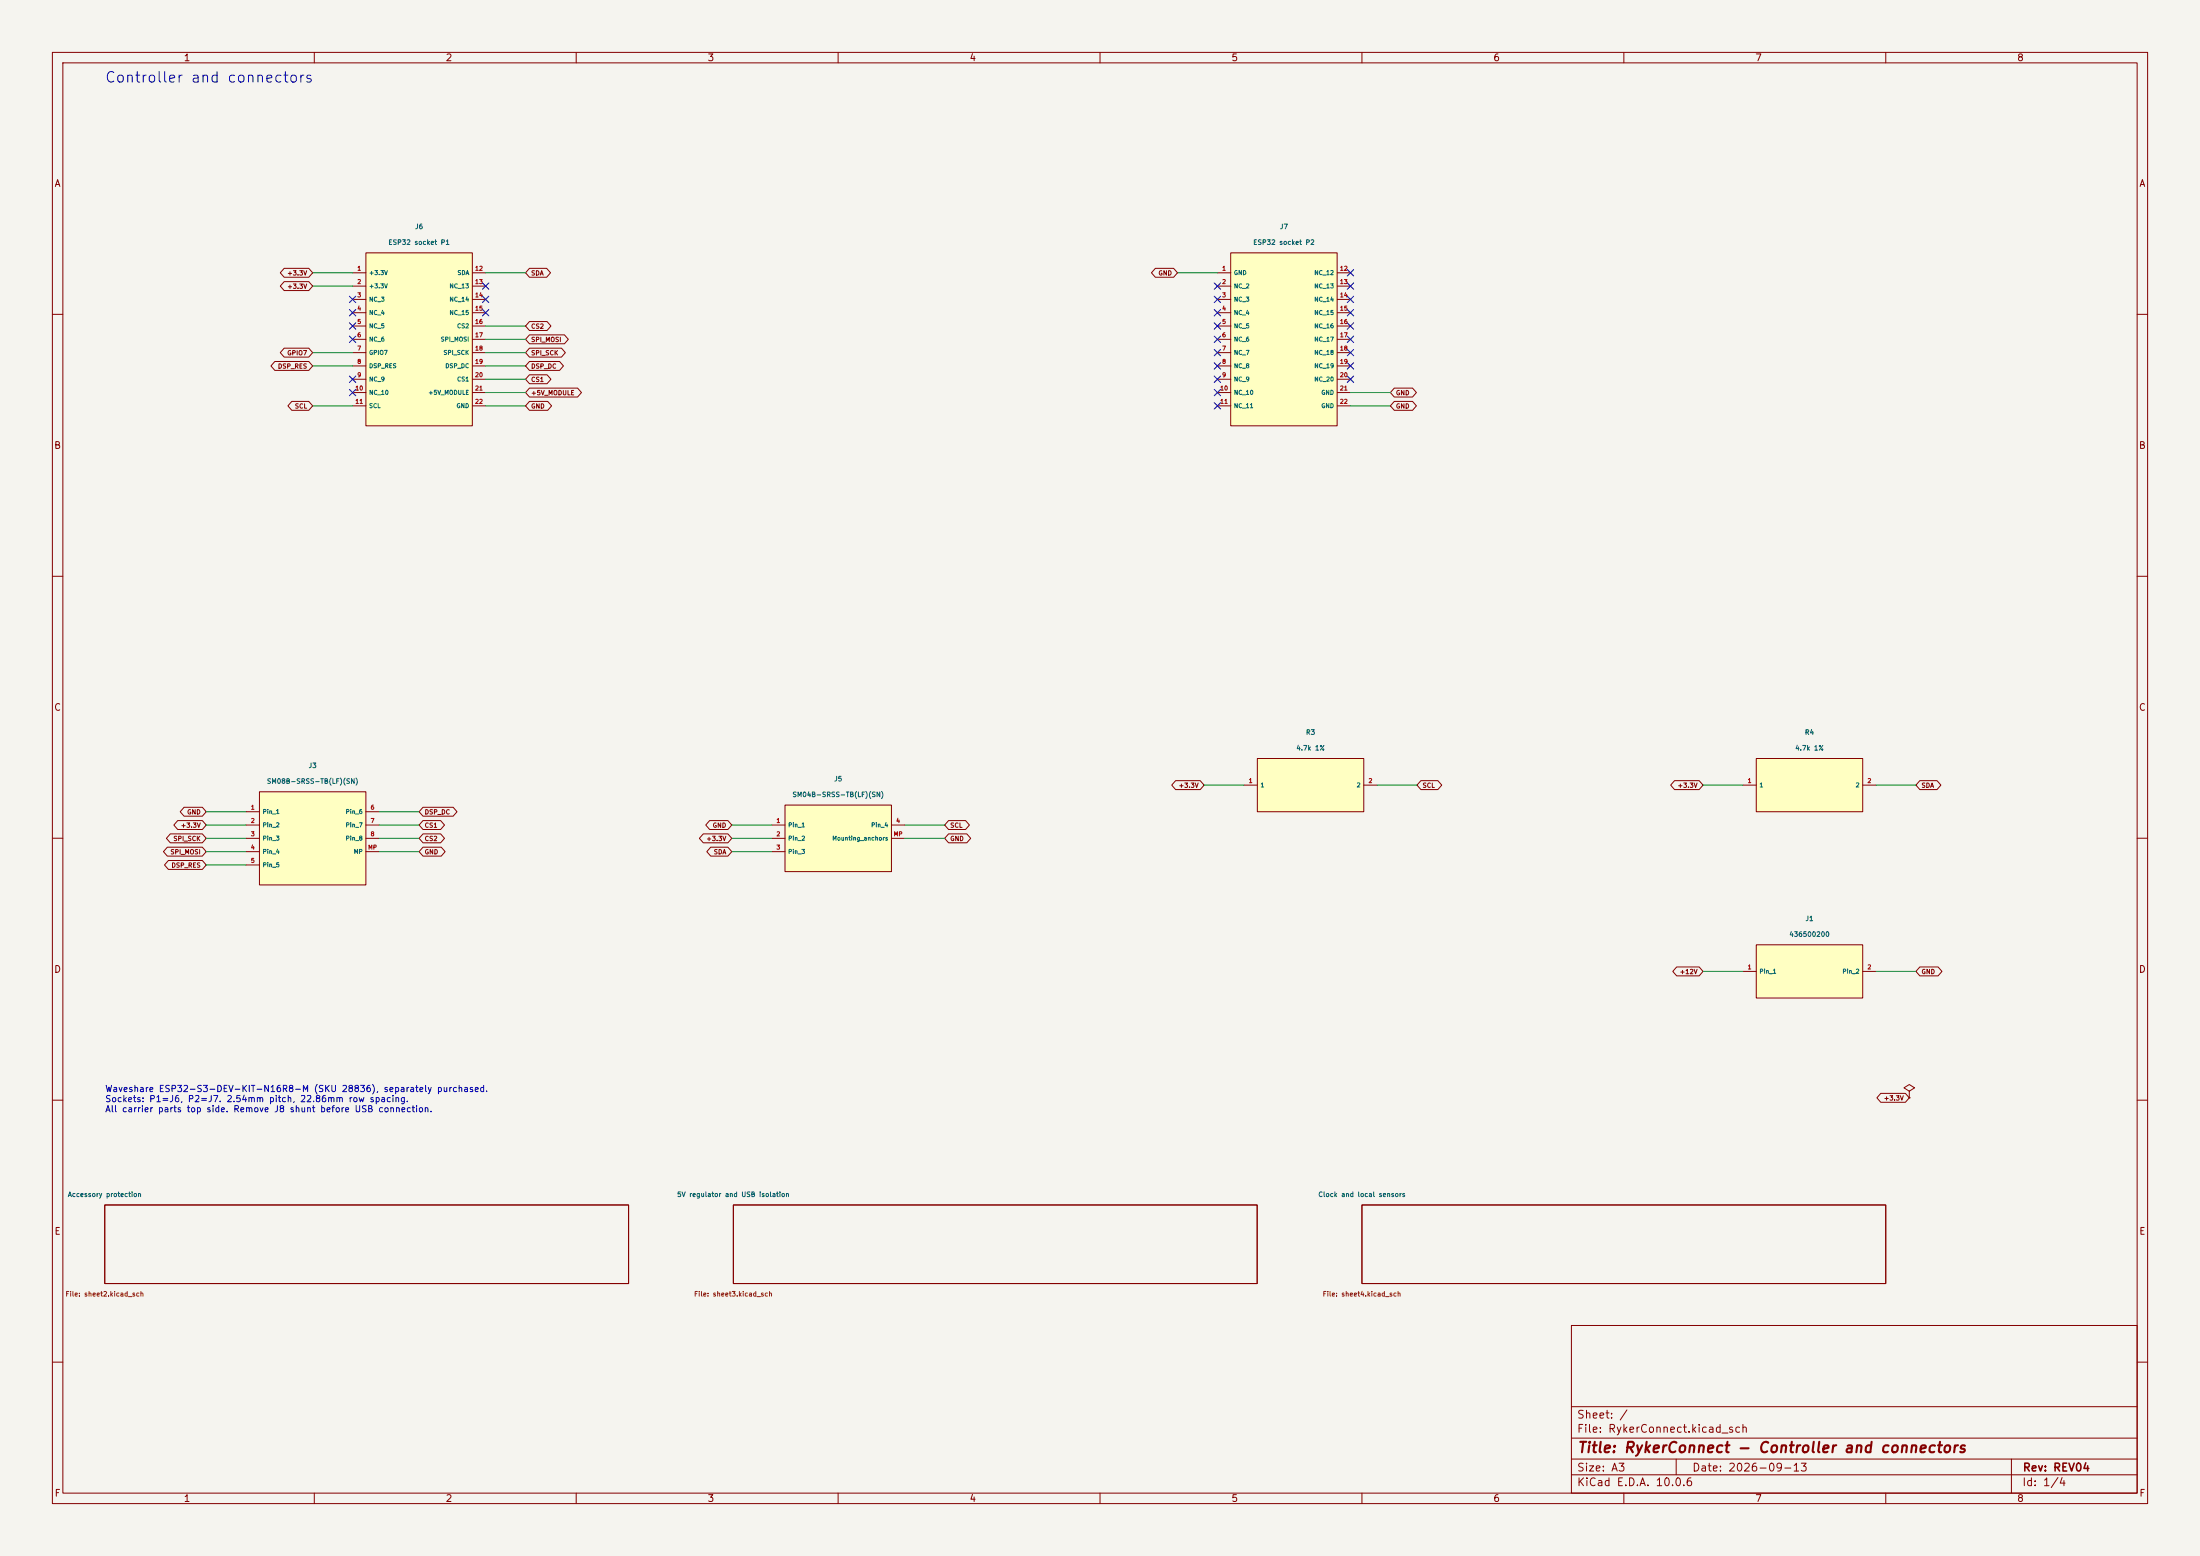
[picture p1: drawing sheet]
(kicad_sch
 (version 20250114)
 (generator "eeschema")
 (paper "A3")
 (title_block
  (title "RykerConnect - Controller and connectors")
  (date "2026-09-13")
  (rev "REV04"))
 (lib_symbols
  (symbol "RykerConnect:J1"
   (pin_names
    (offset 0.5)) (in_bom yes) (on_board yes)
   (property "Reference" "J1" (at 0 10.08 0) (effects (font (size 0.9 0.9))))
   (property "Value" "436500200" (at 0 7.08 0) (effects (font (size 0.9 0.9))))
   (symbol "J1_0_1"
    (rectangle (start -10.16 5.08) (end 10.16 -5.08) (stroke (width 0) (type default)) (fill (type background))))
   (symbol "J1_1_1"
    (pin passive line (at -12.7 0.0 0) (length 2.54) (name "Pin_1" (effects (font (size 0.8 0.8)))) (number "1" (effects (font (size 0.8 0.8)))))
    (pin passive line (at 12.7 0.0 180) (length 2.54) (name "Pin_2" (effects (font (size 0.8 0.8)))) (number "2" (effects (font (size 0.8 0.8)))))))
  (symbol "RykerConnect:J3"
   (pin_names
    (offset 0.5)) (in_bom yes) (on_board yes)
   (property "Reference" "J3" (at 0 13.89 0) (effects (font (size 0.9 0.9))))
   (property "Value" "SM08B-SRSS-TB(LF)(SN)" (at 0 10.89 0) (effects (font (size 0.9 0.9))))
   (symbol "J3_0_1"
    (rectangle (start -10.16 8.89) (end 10.16 -8.89) (stroke (width 0) (type default)) (fill (type background))))
   (symbol "J3_1_1"
    (pin passive line (at -12.7 5.08 0) (length 2.54) (name "Pin_1" (effects (font (size 0.8 0.8)))) (number "1" (effects (font (size 0.8 0.8)))))
    (pin passive line (at -12.7 2.54 0) (length 2.54) (name "Pin_2" (effects (font (size 0.8 0.8)))) (number "2" (effects (font (size 0.8 0.8)))))
    (pin passive line (at -12.7 0.0 0) (length 2.54) (name "Pin_3" (effects (font (size 0.8 0.8)))) (number "3" (effects (font (size 0.8 0.8)))))
    (pin passive line (at -12.7 -2.54 0) (length 2.54) (name "Pin_4" (effects (font (size 0.8 0.8)))) (number "4" (effects (font (size 0.8 0.8)))))
    (pin passive line (at -12.7 -5.08 0) (length 2.54) (name "Pin_5" (effects (font (size 0.8 0.8)))) (number "5" (effects (font (size 0.8 0.8)))))
    (pin passive line (at 12.7 5.08 180) (length 2.54) (name "Pin_6" (effects (font (size 0.8 0.8)))) (number "6" (effects (font (size 0.8 0.8)))))
    (pin passive line (at 12.7 2.54 180) (length 2.54) (name "Pin_7" (effects (font (size 0.8 0.8)))) (number "7" (effects (font (size 0.8 0.8)))))
    (pin passive line (at 12.7 0.0 180) (length 2.54) (name "Pin_8" (effects (font (size 0.8 0.8)))) (number "8" (effects (font (size 0.8 0.8)))))
    (pin passive line (at 12.7 -2.54 180) (length 2.54) (name "MP" (effects (font (size 0.8 0.8)))) (number "MP" (effects (font (size 0.8 0.8)))))))
  (symbol "RykerConnect:J5"
   (pin_names
    (offset 0.5)) (in_bom yes) (on_board yes)
   (property "Reference" "J5" (at 0 11.35 0) (effects (font (size 0.9 0.9))))
   (property "Value" "SM04B-SRSS-TB(LF)(SN)" (at 0 8.35 0) (effects (font (size 0.9 0.9))))
   (symbol "J5_0_1"
    (rectangle (start -10.16 6.35) (end 10.16 -6.35) (stroke (width 0) (type default)) (fill (type background))))
   (symbol "J5_1_1"
    (pin passive line (at -12.7 2.54 0) (length 2.54) (name "Pin_1" (effects (font (size 0.8 0.8)))) (number "1" (effects (font (size 0.8 0.8)))))
    (pin passive line (at -12.7 0.0 0) (length 2.54) (name "Pin_2" (effects (font (size 0.8 0.8)))) (number "2" (effects (font (size 0.8 0.8)))))
    (pin passive line (at -12.7 -2.54 0) (length 2.54) (name "Pin_3" (effects (font (size 0.8 0.8)))) (number "3" (effects (font (size 0.8 0.8)))))
    (pin passive line (at 12.7 2.54 180) (length 2.54) (name "Pin_4" (effects (font (size 0.8 0.8)))) (number "4" (effects (font (size 0.8 0.8)))))
    (pin passive line (at 12.7 0.0 180) (length 2.54) (name "Mounting_anchors" (effects (font (size 0.8 0.8)))) (number "MP" (effects (font (size 0.8 0.8)))))))
  (symbol "RykerConnect:R3"
   (pin_names
    (offset 0.5)) (in_bom yes) (on_board yes)
   (property "Reference" "R3" (at 0 10.08 0) (effects (font (size 0.9 0.9))))
   (property "Value" "4.7k 1%" (at 0 7.08 0) (effects (font (size 0.9 0.9))))
   (symbol "R3_0_1"
    (rectangle (start -10.16 5.08) (end 10.16 -5.08) (stroke (width 0) (type default)) (fill (type background))))
   (symbol "R3_1_1"
    (pin passive line (at -12.7 0.0 0) (length 2.54) (name "1" (effects (font (size 0.8 0.8)))) (number "1" (effects (font (size 0.8 0.8)))))
    (pin passive line (at 12.7 0.0 180) (length 2.54) (name "2" (effects (font (size 0.8 0.8)))) (number "2" (effects (font (size 0.8 0.8)))))))
  (symbol "RykerConnect:R4"
   (pin_names
    (offset 0.5)) (in_bom yes) (on_board yes)
   (property "Reference" "R4" (at 0 10.08 0) (effects (font (size 0.9 0.9))))
   (property "Value" "4.7k 1%" (at 0 7.08 0) (effects (font (size 0.9 0.9))))
   (symbol "R4_0_1"
    (rectangle (start -10.16 5.08) (end 10.16 -5.08) (stroke (width 0) (type default)) (fill (type background))))
   (symbol "R4_1_1"
    (pin passive line (at -12.7 0.0 0) (length 2.54) (name "1" (effects (font (size 0.8 0.8)))) (number "1" (effects (font (size 0.8 0.8)))))
    (pin passive line (at 12.7 0.0 180) (length 2.54) (name "2" (effects (font (size 0.8 0.8)))) (number "2" (effects (font (size 0.8 0.8)))))))
  (symbol "RykerConnect:J6"
   (pin_names
    (offset 0.5)) (in_bom yes) (on_board yes)
   (property "Reference" "J6" (at 0 21.51 0) (effects (font (size 0.9 0.9))))
   (property "Value" "ESP32 socket P1" (at 0 18.51 0) (effects (font (size 0.9 0.9))))
   (symbol "J6_0_1"
    (rectangle (start -10.16 16.51) (end 10.16 -16.51) (stroke (width 0) (type default)) (fill (type background))))
   (symbol "J6_1_1"
    (pin passive line (at -12.7 12.7 0) (length 2.54) (name "+3.3V" (effects (font (size 0.8 0.8)))) (number "1" (effects (font (size 0.8 0.8)))))
    (pin passive line (at -12.7 10.16 0) (length 2.54) (name "+3.3V" (effects (font (size 0.8 0.8)))) (number "2" (effects (font (size 0.8 0.8)))))
    (pin passive line (at -12.7 7.62 0) (length 2.54) (name "NC_3" (effects (font (size 0.8 0.8)))) (number "3" (effects (font (size 0.8 0.8)))))
    (pin passive line (at -12.7 5.08 0) (length 2.54) (name "NC_4" (effects (font (size 0.8 0.8)))) (number "4" (effects (font (size 0.8 0.8)))))
    (pin passive line (at -12.7 2.54 0) (length 2.54) (name "NC_5" (effects (font (size 0.8 0.8)))) (number "5" (effects (font (size 0.8 0.8)))))
    (pin passive line (at -12.7 0.0 0) (length 2.54) (name "NC_6" (effects (font (size 0.8 0.8)))) (number "6" (effects (font (size 0.8 0.8)))))
    (pin passive line (at -12.7 -2.54 0) (length 2.54) (name "GPIO7" (effects (font (size 0.8 0.8)))) (number "7" (effects (font (size 0.8 0.8)))))
    (pin passive line (at -12.7 -5.08 0) (length 2.54) (name "DSP_RES" (effects (font (size 0.8 0.8)))) (number "8" (effects (font (size 0.8 0.8)))))
    (pin passive line (at -12.7 -7.62 0) (length 2.54) (name "NC_9" (effects (font (size 0.8 0.8)))) (number "9" (effects (font (size 0.8 0.8)))))
    (pin passive line (at -12.7 -10.16 0) (length 2.54) (name "NC_10" (effects (font (size 0.8 0.8)))) (number "10" (effects (font (size 0.8 0.8)))))
    (pin passive line (at -12.7 -12.7 0) (length 2.54) (name "SCL" (effects (font (size 0.8 0.8)))) (number "11" (effects (font (size 0.8 0.8)))))
    (pin passive line (at 12.7 12.7 180) (length 2.54) (name "SDA" (effects (font (size 0.8 0.8)))) (number "12" (effects (font (size 0.8 0.8)))))
    (pin passive line (at 12.7 10.16 180) (length 2.54) (name "NC_13" (effects (font (size 0.8 0.8)))) (number "13" (effects (font (size 0.8 0.8)))))
    (pin passive line (at 12.7 7.62 180) (length 2.54) (name "NC_14" (effects (font (size 0.8 0.8)))) (number "14" (effects (font (size 0.8 0.8)))))
    (pin passive line (at 12.7 5.08 180) (length 2.54) (name "NC_15" (effects (font (size 0.8 0.8)))) (number "15" (effects (font (size 0.8 0.8)))))
    (pin passive line (at 12.7 2.54 180) (length 2.54) (name "CS2" (effects (font (size 0.8 0.8)))) (number "16" (effects (font (size 0.8 0.8)))))
    (pin passive line (at 12.7 0.0 180) (length 2.54) (name "SPI_MOSI" (effects (font (size 0.8 0.8)))) (number "17" (effects (font (size 0.8 0.8)))))
    (pin passive line (at 12.7 -2.54 180) (length 2.54) (name "SPI_SCK" (effects (font (size 0.8 0.8)))) (number "18" (effects (font (size 0.8 0.8)))))
    (pin passive line (at 12.7 -5.08 180) (length 2.54) (name "DSP_DC" (effects (font (size 0.8 0.8)))) (number "19" (effects (font (size 0.8 0.8)))))
    (pin passive line (at 12.7 -7.62 180) (length 2.54) (name "CS1" (effects (font (size 0.8 0.8)))) (number "20" (effects (font (size 0.8 0.8)))))
    (pin passive line (at 12.7 -10.16 180) (length 2.54) (name "+5V_MODULE" (effects (font (size 0.8 0.8)))) (number "21" (effects (font (size 0.8 0.8)))))
    (pin passive line (at 12.7 -12.7 180) (length 2.54) (name "GND" (effects (font (size 0.8 0.8)))) (number "22" (effects (font (size 0.8 0.8)))))))
  (symbol "RykerConnect:J7"
   (pin_names
    (offset 0.5)) (in_bom yes) (on_board yes)
   (property "Reference" "J7" (at 0 21.51 0) (effects (font (size 0.9 0.9))))
   (property "Value" "ESP32 socket P2" (at 0 18.51 0) (effects (font (size 0.9 0.9))))
   (symbol "J7_0_1"
    (rectangle (start -10.16 16.51) (end 10.16 -16.51) (stroke (width 0) (type default)) (fill (type background))))
   (symbol "J7_1_1"
    (pin passive line (at -12.7 12.7 0) (length 2.54) (name "GND" (effects (font (size 0.8 0.8)))) (number "1" (effects (font (size 0.8 0.8)))))
    (pin passive line (at -12.7 10.16 0) (length 2.54) (name "NC_2" (effects (font (size 0.8 0.8)))) (number "2" (effects (font (size 0.8 0.8)))))
    (pin passive line (at -12.7 7.62 0) (length 2.54) (name "NC_3" (effects (font (size 0.8 0.8)))) (number "3" (effects (font (size 0.8 0.8)))))
    (pin passive line (at -12.7 5.08 0) (length 2.54) (name "NC_4" (effects (font (size 0.8 0.8)))) (number "4" (effects (font (size 0.8 0.8)))))
    (pin passive line (at -12.7 2.54 0) (length 2.54) (name "NC_5" (effects (font (size 0.8 0.8)))) (number "5" (effects (font (size 0.8 0.8)))))
    (pin passive line (at -12.7 0.0 0) (length 2.54) (name "NC_6" (effects (font (size 0.8 0.8)))) (number "6" (effects (font (size 0.8 0.8)))))
    (pin passive line (at -12.7 -2.54 0) (length 2.54) (name "NC_7" (effects (font (size 0.8 0.8)))) (number "7" (effects (font (size 0.8 0.8)))))
    (pin passive line (at -12.7 -5.08 0) (length 2.54) (name "NC_8" (effects (font (size 0.8 0.8)))) (number "8" (effects (font (size 0.8 0.8)))))
    (pin passive line (at -12.7 -7.62 0) (length 2.54) (name "NC_9" (effects (font (size 0.8 0.8)))) (number "9" (effects (font (size 0.8 0.8)))))
    (pin passive line (at -12.7 -10.16 0) (length 2.54) (name "NC_10" (effects (font (size 0.8 0.8)))) (number "10" (effects (font (size 0.8 0.8)))))
    (pin passive line (at -12.7 -12.7 0) (length 2.54) (name "NC_11" (effects (font (size 0.8 0.8)))) (number "11" (effects (font (size 0.8 0.8)))))
    (pin passive line (at 12.7 12.7 180) (length 2.54) (name "NC_12" (effects (font (size 0.8 0.8)))) (number "12" (effects (font (size 0.8 0.8)))))
    (pin passive line (at 12.7 10.16 180) (length 2.54) (name "NC_13" (effects (font (size 0.8 0.8)))) (number "13" (effects (font (size 0.8 0.8)))))
    (pin passive line (at 12.7 7.62 180) (length 2.54) (name "NC_14" (effects (font (size 0.8 0.8)))) (number "14" (effects (font (size 0.8 0.8)))))
    (pin passive line (at 12.7 5.08 180) (length 2.54) (name "NC_15" (effects (font (size 0.8 0.8)))) (number "15" (effects (font (size 0.8 0.8)))))
    (pin passive line (at 12.7 2.54 180) (length 2.54) (name "NC_16" (effects (font (size 0.8 0.8)))) (number "16" (effects (font (size 0.8 0.8)))))
    (pin passive line (at 12.7 0.0 180) (length 2.54) (name "NC_17" (effects (font (size 0.8 0.8)))) (number "17" (effects (font (size 0.8 0.8)))))
    (pin passive line (at 12.7 -2.54 180) (length 2.54) (name "NC_18" (effects (font (size 0.8 0.8)))) (number "18" (effects (font (size 0.8 0.8)))))
    (pin passive line (at 12.7 -5.08 180) (length 2.54) (name "NC_19" (effects (font (size 0.8 0.8)))) (number "19" (effects (font (size 0.8 0.8)))))
    (pin passive line (at 12.7 -7.62 180) (length 2.54) (name "NC_20" (effects (font (size 0.8 0.8)))) (number "20" (effects (font (size 0.8 0.8)))))
    (pin passive line (at 12.7 -10.16 180) (length 2.54) (name "GND" (effects (font (size 0.8 0.8)))) (number "21" (effects (font (size 0.8 0.8)))))
    (pin passive line (at 12.7 -12.7 180) (length 2.54) (name "GND" (effects (font (size 0.8 0.8)))) (number "22" (effects (font (size 0.8 0.8)))))))
  (symbol "power:PWR_FLAG"
   (power global)
   (pin_numbers (hide yes))
   (pin_names
    (offset 0) (hide yes)) (exclude_from_sim no) (in_bom yes) (on_board yes)
   (in_pos_files yes)
   (duplicate_pin_numbers_are_jumpers no)
   (property "Reference" "#FLG" (at 0 1.905 0) (show_name no) (do_not_autoplace no) (hide yes) (effects (font (size 1.27 1.27))))
   (property "Value" "PWR_FLAG" (at 0 3.81 0) (show_name no) (do_not_autoplace no) (effects (font (size 1.27 1.27))))
   (property "Footprint" "" (at 0 0 0) (show_name no) (do_not_autoplace no) (hide yes) (effects (font (size 1.27 1.27))))
   (property "Datasheet" "" (at 0 0 0) (show_name no) (do_not_autoplace no) (hide yes) (effects (font (size 1.27 1.27))))
   (property "Description" "Special symbol for telling ERC where power comes from" (at 0 0 0) (show_name no) (do_not_autoplace no) (hide yes) (effects (font (size 1.27 1.27))))
   (symbol "PWR_FLAG_0_0"
    (pin power_out line (at 0 0 90) (length 0) (name "" (effects (font (size 1.27 1.27)))) (number "1" (effects (font (size 1.27 1.27))))))
   (symbol "PWR_FLAG_0_1"
    (polyline (pts (xy 0 0) (xy 0 1.27) (xy -1.016 1.905) (xy 0 2.54) (xy 1.016 1.905) (xy 0 1.27)) (stroke (width 0) (type default)) (fill (type none))))
   (embedded_fonts no)))
 (text "Controller and connectors"
  (at 20 15 0)
  (effects (font (size 2 2)) (justify left)))
 (sheet
  (at 20 230)
  (size 100 15)
  (stroke (width 0) (type default))
  (fill (color 0 0 0 0))
  (property "Sheetname" "Accessory protection" (at 20 228 0) (effects (font (size 0.9 0.9))))
  (property "Sheetfile" "sheet2.kicad_sch" (at 20 247 0) (effects (font (size 0.9 0.9)))))
 (sheet
  (at 140 230)
  (size 100 15)
  (stroke (width 0) (type default))
  (fill (color 0 0 0 0))
  (property "Sheetname" "5V regulator and USB isolation" (at 140 228 0) (effects (font (size 0.9 0.9))))
  (property "Sheetfile" "sheet3.kicad_sch" (at 140 247 0) (effects (font (size 0.9 0.9)))))
 (sheet
  (at 260 230)
  (size 100 15)
  (stroke (width 0) (type default))
  (fill (color 0 0 0 0))
  (property "Sheetname" "Clock and local sensors" (at 260 228 0) (effects (font (size 0.9 0.9))))
  (property "Sheetfile" "sheet4.kicad_sch" (at 260 247 0) (effects (font (size 0.9 0.9)))))
 (wire
  (pts (xy 332.74 185.42) (xy 325.12 185.42))
  (stroke (width 0) (type default)))
 (global_label "+12V"
  (shape bidirectional)
  (at 325.12 185.42 180)
  (effects (font (size 0.85 0.85)) (justify right)))
 (wire
  (pts (xy 358.14 185.42) (xy 365.76 185.42))
  (stroke (width 0) (type default)))
 (global_label "GND"
  (shape bidirectional)
  (at 365.76 185.42 0)
  (effects (font (size 0.85 0.85)) (justify left)))
 (symbol
  (lib_id "RykerConnect:J1")
  (at 345.44 185.42 0)
  (unit 1)
  (in_bom yes)
  (on_board yes)
  (dnp no)
  (property "Reference" "J1" (at 345.44 175.34 0) (effects (font (size 0.9 0.9))))
  (property "Value" "436500200" (at 345.44 178.34 0) (effects (font (size 0.9 0.9))))
  (property "Footprint" "RykerConnect:J1_J1_43650-02_00,01,02_" (at 345.44 185.42 0) (effects (font (size 0.9 0.9)) (hide yes)))
  (property "MPN" "436500200" (at 345.44 185.42 0) (effects (font (size 0.9 0.9)) (hide yes)))
  (property "LCSC" "C192562" (at 345.44 185.42 0) (effects (font (size 0.9 0.9)) (hide yes))))
 (wire
  (pts (xy 46.99 154.94) (xy 39.37 154.94))
  (stroke (width 0) (type default)))
 (global_label "GND"
  (shape bidirectional)
  (at 39.37 154.94 180)
  (effects (font (size 0.85 0.85)) (justify right)))
 (wire
  (pts (xy 46.99 157.48) (xy 39.37 157.48))
  (stroke (width 0) (type default)))
 (global_label "+3.3V"
  (shape bidirectional)
  (at 39.37 157.48 180)
  (effects (font (size 0.85 0.85)) (justify right)))
 (wire
  (pts (xy 46.99 160.02) (xy 39.37 160.02))
  (stroke (width 0) (type default)))
 (global_label "SPI_SCK"
  (shape bidirectional)
  (at 39.37 160.02 180)
  (effects (font (size 0.85 0.85)) (justify right)))
 (wire
  (pts (xy 46.99 162.56) (xy 39.37 162.56))
  (stroke (width 0) (type default)))
 (global_label "SPI_MOSI"
  (shape bidirectional)
  (at 39.37 162.56 180)
  (effects (font (size 0.85 0.85)) (justify right)))
 (wire
  (pts (xy 46.99 165.1) (xy 39.37 165.1))
  (stroke (width 0) (type default)))
 (global_label "DSP_RES"
  (shape bidirectional)
  (at 39.37 165.1 180)
  (effects (font (size 0.85 0.85)) (justify right)))
 (wire
  (pts (xy 72.39 154.94) (xy 80.01 154.94))
  (stroke (width 0) (type default)))
 (global_label "DSP_DC"
  (shape bidirectional)
  (at 80.01 154.94 0)
  (effects (font (size 0.85 0.85)) (justify left)))
 (wire
  (pts (xy 72.39 157.48) (xy 80.01 157.48))
  (stroke (width 0) (type default)))
 (global_label "CS1"
  (shape bidirectional)
  (at 80.01 157.48 0)
  (effects (font (size 0.85 0.85)) (justify left)))
 (wire
  (pts (xy 72.39 160.02) (xy 80.01 160.02))
  (stroke (width 0) (type default)))
 (global_label "CS2"
  (shape bidirectional)
  (at 80.01 160.02 0)
  (effects (font (size 0.85 0.85)) (justify left)))
 (wire
  (pts (xy 72.39 162.56) (xy 80.01 162.56))
  (stroke (width 0) (type default)))
 (global_label "GND"
  (shape bidirectional)
  (at 80.01 162.56 0)
  (effects (font (size 0.85 0.85)) (justify left)))
 (symbol
  (lib_id "RykerConnect:J3")
  (at 59.69 160.02 0)
  (unit 1)
  (in_bom yes)
  (on_board yes)
  (dnp no)
  (property "Reference" "J3" (at 59.69 146.13 0) (effects (font (size 0.9 0.9))))
  (property "Value" "SM08B-SRSS-TB(LF)(SN)" (at 59.69 149.13 0) (effects (font (size 0.9 0.9))))
  (property "Footprint" "RykerConnect:J3_J3_JST_SH_SM08B-SRSS-TB_1x08-1MP_P1.00mm_Horizontal" (at 59.69 160.02 0) (effects (font (size 0.9 0.9)) (hide yes)))
  (property "MPN" "SM08B-SRSS-TB(LF)(SN)" (at 59.69 160.02 0) (effects (font (size 0.9 0.9)) (hide yes)))
  (property "LCSC" "C160407" (at 59.69 160.02 0) (effects (font (size 0.9 0.9)) (hide yes))))
 (wire
  (pts (xy 147.32 157.48) (xy 139.7 157.48))
  (stroke (width 0) (type default)))
 (global_label "GND"
  (shape bidirectional)
  (at 139.7 157.48 180)
  (effects (font (size 0.85 0.85)) (justify right)))
 (wire
  (pts (xy 147.32 160.02) (xy 139.7 160.02))
  (stroke (width 0) (type default)))
 (global_label "+3.3V"
  (shape bidirectional)
  (at 139.7 160.02 180)
  (effects (font (size 0.85 0.85)) (justify right)))
 (wire
  (pts (xy 147.32 162.56) (xy 139.7 162.56))
  (stroke (width 0) (type default)))
 (global_label "SDA"
  (shape bidirectional)
  (at 139.7 162.56 180)
  (effects (font (size 0.85 0.85)) (justify right)))
 (wire
  (pts (xy 172.72 157.48) (xy 180.34 157.48))
  (stroke (width 0) (type default)))
 (global_label "SCL"
  (shape bidirectional)
  (at 180.34 157.48 0)
  (effects (font (size 0.85 0.85)) (justify left)))
 (wire
  (pts (xy 172.72 160.02) (xy 180.34 160.02))
  (stroke (width 0) (type default)))
 (global_label "GND"
  (shape bidirectional)
  (at 180.34 160.02 0)
  (effects (font (size 0.85 0.85)) (justify left)))
 (symbol
  (lib_id "RykerConnect:J5")
  (at 160.02 160.02 0)
  (unit 1)
  (in_bom yes)
  (on_board yes)
  (dnp no)
  (property "Reference" "J5" (at 160.02 148.67 0) (effects (font (size 0.9 0.9))))
  (property "Value" "SM04B-SRSS-TB(LF)(SN)" (at 160.02 151.67 0) (effects (font (size 0.9 0.9))))
  (property "Footprint" "RykerConnect:J5_J5_JST_SH_SM04B-SRSS-TB_1x04-1MP_P1.00mm_Horizontal" (at 160.02 160.02 0) (effects (font (size 0.9 0.9)) (hide yes)))
  (property "MPN" "SM04B-SRSS-TB(LF)(SN)" (at 160.02 160.02 0) (effects (font (size 0.9 0.9)) (hide yes)))
  (property "LCSC" "C160404" (at 160.02 160.02 0) (effects (font (size 0.9 0.9)) (hide yes))))
 (wire
  (pts (xy 237.49 149.86) (xy 229.87 149.86))
  (stroke (width 0) (type default)))
 (global_label "+3.3V"
  (shape bidirectional)
  (at 229.87 149.86 180)
  (effects (font (size 0.85 0.85)) (justify right)))
 (wire
  (pts (xy 262.89 149.86) (xy 270.51 149.86))
  (stroke (width 0) (type default)))
 (global_label "SCL"
  (shape bidirectional)
  (at 270.51 149.86 0)
  (effects (font (size 0.85 0.85)) (justify left)))
 (symbol
  (lib_id "RykerConnect:R3")
  (at 250.19 149.86 0)
  (unit 1)
  (in_bom yes)
  (on_board yes)
  (dnp no)
  (property "Reference" "R3" (at 250.19 139.78 0) (effects (font (size 0.9 0.9))))
  (property "Value" "4.7k 1%" (at 250.19 142.78 0) (effects (font (size 0.9 0.9))))
  (property "Footprint" "RykerConnect:R3_R_0603_1608Metric" (at 250.19 149.86 0) (effects (font (size 0.9 0.9)) (hide yes)))
  (property "MPN" "0603WAF4701T5E" (at 250.19 149.86 0) (effects (font (size 0.9 0.9)) (hide yes)))
  (property "LCSC" "C23162" (at 250.19 149.86 0) (effects (font (size 0.9 0.9)) (hide yes))))
 (wire
  (pts (xy 332.74 149.86) (xy 325.12 149.86))
  (stroke (width 0) (type default)))
 (global_label "+3.3V"
  (shape bidirectional)
  (at 325.12 149.86 180)
  (effects (font (size 0.85 0.85)) (justify right)))
 (wire
  (pts (xy 358.14 149.86) (xy 365.76 149.86))
  (stroke (width 0) (type default)))
 (global_label "SDA"
  (shape bidirectional)
  (at 365.76 149.86 0)
  (effects (font (size 0.85 0.85)) (justify left)))
 (symbol
  (lib_id "RykerConnect:R4")
  (at 345.44 149.86 0)
  (unit 1)
  (in_bom yes)
  (on_board yes)
  (dnp no)
  (property "Reference" "R4" (at 345.44 139.78 0) (effects (font (size 0.9 0.9))))
  (property "Value" "4.7k 1%" (at 345.44 142.78 0) (effects (font (size 0.9 0.9))))
  (property "Footprint" "RykerConnect:R4_R_0603_1608Metric" (at 345.44 149.86 0) (effects (font (size 0.9 0.9)) (hide yes)))
  (property "MPN" "0603WAF4701T5E" (at 345.44 149.86 0) (effects (font (size 0.9 0.9)) (hide yes)))
  (property "LCSC" "C23162" (at 345.44 149.86 0) (effects (font (size 0.9 0.9)) (hide yes))))
 (wire
  (pts (xy 67.31 52.07) (xy 59.69 52.07))
  (stroke (width 0) (type default)))
 (global_label "+3.3V"
  (shape bidirectional)
  (at 59.69 52.07 180)
  (effects (font (size 0.85 0.85)) (justify right)))
 (wire
  (pts (xy 67.31 54.61) (xy 59.69 54.61))
  (stroke (width 0) (type default)))
 (global_label "+3.3V"
  (shape bidirectional)
  (at 59.69 54.61 180)
  (effects (font (size 0.85 0.85)) (justify right)))
 (no_connect
  (at 67.31 57.15))
 (no_connect
  (at 67.31 59.69))
 (no_connect
  (at 67.31 62.23))
 (no_connect
  (at 67.31 64.77))
 (wire
  (pts (xy 67.31 67.31) (xy 59.69 67.31))
  (stroke (width 0) (type default)))
 (global_label "GPIO7"
  (shape bidirectional)
  (at 59.69 67.31 180)
  (effects (font (size 0.85 0.85)) (justify right)))
 (wire
  (pts (xy 67.31 69.85) (xy 59.69 69.85))
  (stroke (width 0) (type default)))
 (global_label "DSP_RES"
  (shape bidirectional)
  (at 59.69 69.85 180)
  (effects (font (size 0.85 0.85)) (justify right)))
 (no_connect
  (at 67.31 72.39))
 (no_connect
  (at 67.31 74.93))
 (wire
  (pts (xy 67.31 77.47) (xy 59.69 77.47))
  (stroke (width 0) (type default)))
 (global_label "SCL"
  (shape bidirectional)
  (at 59.69 77.47 180)
  (effects (font (size 0.85 0.85)) (justify right)))
 (wire
  (pts (xy 92.71 52.07) (xy 100.33 52.07))
  (stroke (width 0) (type default)))
 (global_label "SDA"
  (shape bidirectional)
  (at 100.33 52.07 0)
  (effects (font (size 0.85 0.85)) (justify left)))
 (no_connect
  (at 92.71 54.61))
 (no_connect
  (at 92.71 57.15))
 (no_connect
  (at 92.71 59.69))
 (wire
  (pts (xy 92.71 62.23) (xy 100.33 62.23))
  (stroke (width 0) (type default)))
 (global_label "CS2"
  (shape bidirectional)
  (at 100.33 62.23 0)
  (effects (font (size 0.85 0.85)) (justify left)))
 (wire
  (pts (xy 92.71 64.77) (xy 100.33 64.77))
  (stroke (width 0) (type default)))
 (global_label "SPI_MOSI"
  (shape bidirectional)
  (at 100.33 64.77 0)
  (effects (font (size 0.85 0.85)) (justify left)))
 (wire
  (pts (xy 92.71 67.31) (xy 100.33 67.31))
  (stroke (width 0) (type default)))
 (global_label "SPI_SCK"
  (shape bidirectional)
  (at 100.33 67.31 0)
  (effects (font (size 0.85 0.85)) (justify left)))
 (wire
  (pts (xy 92.71 69.85) (xy 100.33 69.85))
  (stroke (width 0) (type default)))
 (global_label "DSP_DC"
  (shape bidirectional)
  (at 100.33 69.85 0)
  (effects (font (size 0.85 0.85)) (justify left)))
 (wire
  (pts (xy 92.71 72.39) (xy 100.33 72.39))
  (stroke (width 0) (type default)))
 (global_label "CS1"
  (shape bidirectional)
  (at 100.33 72.39 0)
  (effects (font (size 0.85 0.85)) (justify left)))
 (wire
  (pts (xy 92.71 74.93) (xy 100.33 74.93))
  (stroke (width 0) (type default)))
 (global_label "+5V_MODULE"
  (shape bidirectional)
  (at 100.33 74.93 0)
  (effects (font (size 0.85 0.85)) (justify left)))
 (wire
  (pts (xy 92.71 77.47) (xy 100.33 77.47))
  (stroke (width 0) (type default)))
 (global_label "GND"
  (shape bidirectional)
  (at 100.33 77.47 0)
  (effects (font (size 0.85 0.85)) (justify left)))
 (symbol
  (lib_id "RykerConnect:J6")
  (at 80.01 64.77 0)
  (unit 1)
  (in_bom yes)
  (on_board yes)
  (dnp no)
  (property "Reference" "J6" (at 80.01 43.26 0) (effects (font (size 0.9 0.9))))
  (property "Value" "ESP32 socket P1" (at 80.01 46.26 0) (effects (font (size 0.9 0.9))))
  (property "Footprint" "RykerConnect:J6_PinSocket_1x22_P2.54mm_Vertical" (at 80.01 64.77 0) (effects (font (size 0.9 0.9)) (hide yes)))
  (property "MPN" "FH2.54-09-22PZD" (at 80.01 64.77 0) (effects (font (size 0.9 0.9)) (hide yes)))
  (property "LCSC" "C7500786" (at 80.01 64.77 0) (effects (font (size 0.9 0.9)) (hide yes))))
 (wire
  (pts (xy 232.41 52.07) (xy 224.79 52.07))
  (stroke (width 0) (type default)))
 (global_label "GND"
  (shape bidirectional)
  (at 224.79 52.07 180)
  (effects (font (size 0.85 0.85)) (justify right)))
 (no_connect
  (at 232.41 54.61))
 (no_connect
  (at 232.41 57.15))
 (no_connect
  (at 232.41 59.69))
 (no_connect
  (at 232.41 62.23))
 (no_connect
  (at 232.41 64.77))
 (no_connect
  (at 232.41 67.31))
 (no_connect
  (at 232.41 69.85))
 (no_connect
  (at 232.41 72.39))
 (no_connect
  (at 232.41 74.93))
 (no_connect
  (at 232.41 77.47))
 (no_connect
  (at 257.81 52.07))
 (no_connect
  (at 257.81 54.61))
 (no_connect
  (at 257.81 57.15))
 (no_connect
  (at 257.81 59.69))
 (no_connect
  (at 257.81 62.23))
 (no_connect
  (at 257.81 64.77))
 (no_connect
  (at 257.81 67.31))
 (no_connect
  (at 257.81 69.85))
 (no_connect
  (at 257.81 72.39))
 (wire
  (pts (xy 257.81 74.93) (xy 265.43 74.93))
  (stroke (width 0) (type default)))
 (global_label "GND"
  (shape bidirectional)
  (at 265.43 74.93 0)
  (effects (font (size 0.85 0.85)) (justify left)))
 (wire
  (pts (xy 257.81 77.47) (xy 265.43 77.47))
  (stroke (width 0) (type default)))
 (global_label "GND"
  (shape bidirectional)
  (at 265.43 77.47 0)
  (effects (font (size 0.85 0.85)) (justify left)))
 (symbol
  (lib_id "RykerConnect:J7")
  (at 245.11 64.77 0)
  (unit 1)
  (in_bom yes)
  (on_board yes)
  (dnp no)
  (property "Reference" "J7" (at 245.11 43.26 0) (effects (font (size 0.9 0.9))))
  (property "Value" "ESP32 socket P2" (at 245.11 46.26 0) (effects (font (size 0.9 0.9))))
  (property "Footprint" "RykerConnect:J7_PinSocket_1x22_P2.54mm_Vertical" (at 245.11 64.77 0) (effects (font (size 0.9 0.9)) (hide yes)))
  (property "MPN" "FH2.54-09-22PZD" (at 245.11 64.77 0) (effects (font (size 0.9 0.9)) (hide yes)))
  (property "LCSC" "C7500786" (at 245.11 64.77 0) (effects (font (size 0.9 0.9)) (hide yes))))
 (text "Waveshare ESP32-S3-DEV-KIT-N16R8-M (SKU 28836), separately purchased.\nSockets: P1=J6, P2=J7. 2.54mm pitch, 22.86mm row spacing.\nAll carrier parts top side. Remove J8 shunt before USB connection."
  (at 20 210 0)
  (effects (font (size 1.2 1.2)) (justify left)))
 (symbol
  (lib_id "power:PWR_FLAG")
  (at 364.49 209.55 0)
  (unit 1)
  (in_bom no)
  (on_board yes)
  (dnp no)
  (property "Reference" "#FLG1364.49" (at 364.49 209.55 0) (effects (font (size 0.9 0.9)) (hide yes)))
  (property "Value" "PWR_FLAG" (at 364.49 209.55 0) (effects (font (size 0.9 0.9)) (hide yes))))
 (global_label "+3.3V"
  (shape bidirectional)
  (at 364.49 209.55 180)
  (effects (font (size 0.85 0.85)) (justify right))))
